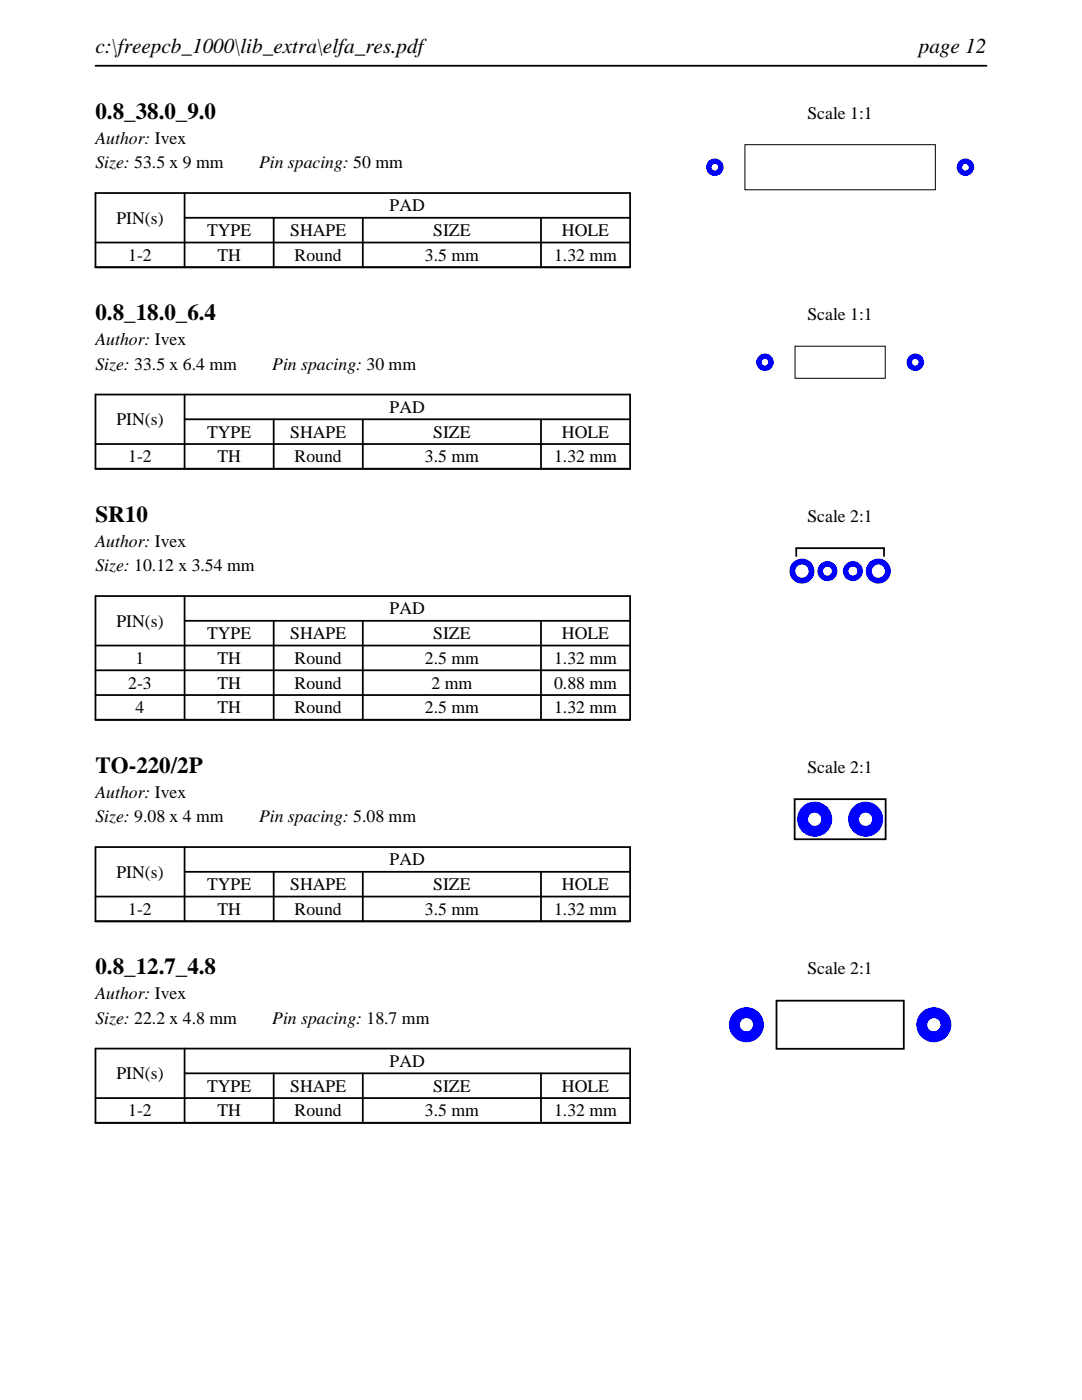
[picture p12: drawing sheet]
<svg xmlns="http://www.w3.org/2000/svg" width="216mm" height="279mm" viewBox="0 0 216 279" stroke-linecap="round" stroke-linejoin="round" font-family="sans-serif">
<path d="M19 13.1h177.8M19 38.5h106.7v14.8h-106.7zM36.8 38.5v14.8M19 48.4h106.7M36.8 43.5h88.9M54.6 43.5v9.8M72.4 43.5v9.8M107.9 43.5v9.8" fill="none" stroke="#000" stroke-width=".35"/>
<path d="M148.6 28.9h38v9h-38z" fill="none" stroke="#000" stroke-width=".2"/>
<g fill="#00f">
<path d="M140.9 33.4a1.75 1.75 0 0 0 3.5 0 1.75 1.75 0 0 0-3.5 0zM142 33.4a.66 .66 0 0 1 1.3 0 .66 .66 0 0 1-1.3 0z"/>
<path d="M190.9 33.4a1.75 1.75 0 0 0 3.5 0 1.75 1.75 0 0 0-3.5 0zM192 33.4a.66 .66 0 0 1 1.3 0 .66 .66 0 0 1-1.3 0z"/>
</g>
<path d="M19 78.7h106.7v14.9h-106.7zM36.8 78.7v14.9M19 88.6h106.7M36.8 83.7h88.9M54.6 83.7v9.9M72.4 83.7v9.9M107.9 83.7v9.9" fill="none" stroke="#000" stroke-width=".35"/>
<path d="M158.6 69.1h18v6.4h-18z" fill="none" stroke="#000" stroke-width=".2"/>
<g fill="#00f">
<path d="M150.9 72.3a1.75 1.75 0 0 0 3.5 0 1.75 1.75 0 0 0-3.5 0zM152 72.3a.66 .66 0 0 1 1.3 0 .66 .66 0 0 1-1.3 0z"/>
<path d="M180.9 72.3a1.75 1.75 0 0 0 3.5 0 1.75 1.75 0 0 0-3.5 0zM182 72.3a.66 .66 0 0 1 1.3 0 .66 .66 0 0 1-1.3 0z"/>
</g>
<path d="M19 119h106.7v24.7h-106.7zM36.8 119v24.7M19 128.8h106.7M19 133.8h106.7M19 138.7h106.7M36.8 123.9h88.9M54.6 123.9v19.8M72.4 123.9v19.8M107.9 123.9v19.8" fill="none" stroke="#000" stroke-width=".35"/>
<path d="M158.9 109.4h17.5zM158.9 109.4v1.6zM176.4 109.4v1.6z" fill="none" stroke="#000" stroke-width=".36"/>
<g fill="#00f">
<path d="M157.5 114a2.5 2.5 0 0 0 5 0 2.5 2.5 0 0 0-5 0zM158.7 114a1.32 1.32 0 0 1 2.6 0 1.32 1.32 0 0 1-2.6 0z"/>
<path d="M163.1 114a2 2 0 0 0 4 0 2 2 0 0 0-4 0zM164.2 114a.9 .9 0 0 1 1.8 0 .9 .9 0 0 1-1.8 0z"/>
<path d="M168.2 114a2 2 0 0 0 4 0 2 2 0 0 0-4 0zM169.3 114a.9 .9 0 0 1 1.8 0 .9 .9 0 0 1-1.8 0z"/>
<path d="M172.8 114a2.5 2.5 0 0 0 5 0 2.5 2.5 0 0 0-5 0zM173.9 114a1.35 1.35 0 0 1 2.7 0 1.35 1.35 0 0 1-2.7 0z"/>
</g>
<path d="M19 169.1h106.7v14.8h-106.7zM19 178.9h106.7M36.8 174h88.9M36.8 169.1v14.8M54.6 174v9.9M72.4 174v9.9M107.9 174v9.9" fill="none" stroke="#000" stroke-width=".35"/>
<path d="M158.6 159.5h18.1v8h-18.1z" fill="none" stroke="#000" stroke-width=".36"/>
<g fill="#00f">
<path d="M159.1 163.5a3.5 3.5 0 0 0 7 0 3.5 3.5 0 0 0-7 0zM161.2 163.5a1.35 1.35 0 0 1 2.7 0 1.35 1.35 0 0 1-2.7 0z"/>
<path d="M169.2 163.5a3.5 3.5 0 0 0 7 0 3.5 3.5 0 0 0-7 0zM171.4 163.5a1.32 1.32 0 0 1 2.6 0 1.32 1.32 0 0 1-2.6 0z"/>
</g>
<path d="M19 209.3h106.7v14.8h-106.7zM19 219.1h106.7M36.8 214.2h88.9M36.8 209.3v14.8M54.6 214.2v9.9M72.4 214.2v9.9M107.9 214.2v9.9" fill="none" stroke="#000" stroke-width=".35"/>
<path d="M154.9 199.7h25.4v9.6h-25.4z" fill="none" stroke="#000" stroke-width=".36"/>
<g fill="#00f">
<path d="M145.4 204.5a3.5 3.5 0 0 0 7 0 3.5 3.5 0 0 0-7 0zM147.6 204.5a1.35 1.35 0 0 1 2.7 0 1.35 1.35 0 0 1-2.7 0z"/>
<path d="M182.8 204.5a3.5 3.5 0 0 0 7 0 3.5 3.5 0 0 0-7 0zM185 204.5a1.35 1.35 0 0 1 2.7 0 1.35 1.35 0 0 1-2.7 0z"/>
</g>
<g font-size="4.6">
<text x="19" y="23.7">0.8_38.0_9.0</text>
<text x="19" y="63.9">0.8_18.0_6.4</text>
<text x="19" y="104.1">SR10</text>
<text x="19" y="154.2">TO-220/2P</text>
<text x="19" y="194.5">0.8_12.7_4.8</text>
</g>
<g font-size="4.2">
<text x="19" y="10.6">c:\freepcb_1000\lib_extra\elfa_res.pdf</text>
<text x="183.3" y="10.6">page 12</text>
</g>
<g font-size="3.5">
<text x="161.1" y="23.7">Scale 1:1</text>
<text x="19" y="28.6">Author: Ivex</text>
<text x="19" y="33.6">Size: 53.5 x 9 mm</text>
<text x="51.7" y="33.6">Pin spacing: 50 mm</text>
<text x="23.2" y="44.6">PIN(s)</text>
<text x="41.3" y="47.1">TYPE</text>
<text x="57.9" y="47.1">SHAPE</text>
<text x="77.8" y="42.2">PAD</text>
<text x="86.4" y="47.1">SIZE</text>
<text x="112.1" y="47.1">HOLE</text>
<text x="25.6" y="52.1">1-2</text>
<text x="43.4" y="52.1">TH</text>
<text x="58.8" y="52.1">Round</text>
<text x="84.8" y="52.1">3.5 mm</text>
<text x="110.6" y="52.1">1.32 mm</text>
<text x="161.1" y="63.9">Scale 1:1</text>
<text x="19" y="68.9">Author: Ivex</text>
<text x="19" y="73.8">Size: 33.5 x 6.4 mm</text>
<text x="54.3" y="73.8">Pin spacing: 30 mm</text>
<text x="77.8" y="82.4">PAD</text>
<text x="23.2" y="84.8">PIN(s)</text>
<text x="41.3" y="87.3">TYPE</text>
<text x="57.9" y="87.3">SHAPE</text>
<text x="86.4" y="87.3">SIZE</text>
<text x="112.1" y="87.3">HOLE</text>
<text x="25.6" y="92.3">1-2</text>
<text x="43.4" y="92.3">TH</text>
<text x="58.8" y="92.3">Round</text>
<text x="84.8" y="92.3">3.5 mm</text>
<text x="110.6" y="92.3">1.32 mm</text>
<text x="161.1" y="104.1">Scale 2:1</text>
<text x="19" y="109.1">Author: Ivex</text>
<text x="19" y="114">Size: 10.12 x 3.54 mm</text>
<text x="23.2" y="125.1">PIN(s)</text>
<text x="77.8" y="122.6">PAD</text>
<text x="41.3" y="127.6">TYPE</text>
<text x="57.9" y="127.6">SHAPE</text>
<text x="86.4" y="127.6">SIZE</text>
<text x="112.1" y="127.6">HOLE</text>
<text x="25.6" y="137.4">2-3</text>
<text x="27.1" y="132.5">1</text>
<text x="43.4" y="132.5">TH</text>
<text x="43.4" y="137.4">TH</text>
<text x="58.8" y="132.5">Round</text>
<text x="58.8" y="137.4">Round</text>
<text x="84.8" y="132.5">2.5 mm</text>
<text x="86.1" y="137.4">2 mm</text>
<text x="110.6" y="132.5">1.32 mm</text>
<text x="110.6" y="137.4">0.88 mm</text>
<text x="27.1" y="142.4">4</text>
<text x="43.4" y="142.4">TH</text>
<text x="58.8" y="142.4">Round</text>
<text x="84.8" y="142.4">2.5 mm</text>
<text x="110.6" y="142.4">1.32 mm</text>
<text x="161.1" y="154.2">Scale 2:1</text>
<text x="19" y="159.2">Author: Ivex</text>
<text x="19" y="164.1">Size: 9.08 x 4 mm</text>
<text x="51.7" y="164.1">Pin spacing: 5.08 mm</text>
<text x="77.8" y="172.7">PAD</text>
<text x="23.2" y="175.2">PIN(s)</text>
<text x="41.3" y="177.7">TYPE</text>
<text x="57.9" y="177.7">SHAPE</text>
<text x="86.4" y="177.7">SIZE</text>
<text x="112.1" y="177.7">HOLE</text>
<text x="25.6" y="182.6">1-2</text>
<text x="43.4" y="182.6">TH</text>
<text x="58.8" y="182.6">Round</text>
<text x="84.8" y="182.6">3.5 mm</text>
<text x="110.6" y="182.6">1.32 mm</text>
<text x="161.1" y="194.5">Scale 2:1</text>
<text x="19" y="199.4">Author: Ivex</text>
<text x="19" y="204.3">Size: 22.2 x 4.8 mm</text>
<text x="54.3" y="204.3">Pin spacing: 18.7 mm</text>
<text x="23.2" y="215.4">PIN(s)</text>
<text x="77.8" y="212.9">PAD</text>
<text x="41.3" y="217.9">TYPE</text>
<text x="57.9" y="217.9">SHAPE</text>
<text x="86.4" y="217.9">SIZE</text>
<text x="112.1" y="217.9">HOLE</text>
<text x="25.6" y="222.8">1-2</text>
<text x="43.4" y="222.8">TH</text>
<text x="58.8" y="222.8">Round</text>
<text x="84.8" y="222.8">3.5 mm</text>
<text x="110.6" y="222.8">1.32 mm</text>
</g>
</svg>
